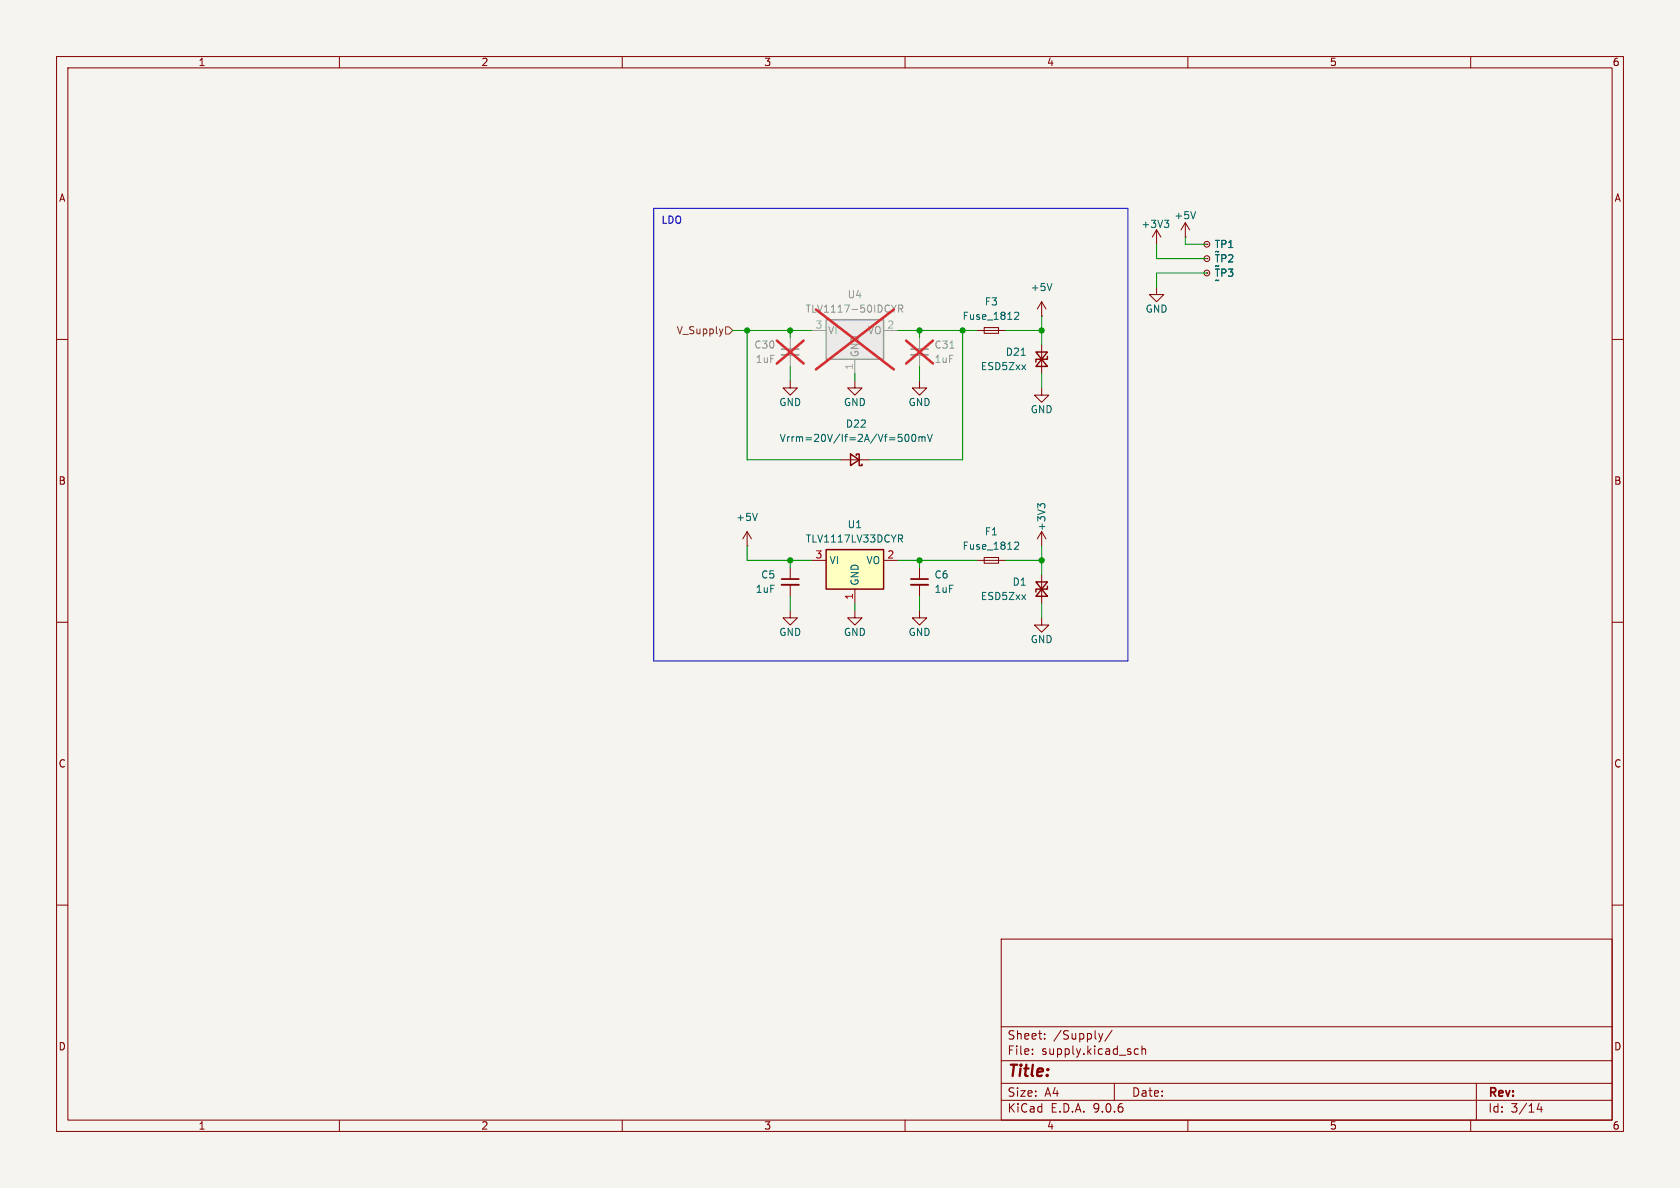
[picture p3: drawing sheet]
<svg xmlns="http://www.w3.org/2000/svg" width="297mm" height="210mm" viewBox="0 0 297 210" stroke-linecap="round" stroke-linejoin="round" font-family="sans-serif">
<path d="M0 0h297v210h-297z" fill="#f5f4ef" stroke="#f5f4ef" stroke-width=".18"/>
<g fill="none" stroke="#840000" stroke-width=".18">
<path d="M10 10h277v190h-277zM12 12h273v186h-273zM60 10v2M110 10v2M160 10v2M210 10v2M260 10v2M184.1 55.9h.1M184.1 53.3l-.7 1.3M184.1 53.3l.8 1.3M184.1 53.3v2.6M204.5 50.8v1.3h-1.3l1.3 1.2 1.2-1.2h-1.2"/>
<path d="M204.5 40.6l-.8 1.3M204.5 40.6l.7 1.3M204.5 40.6v2.6M213.4 43.2h.1M10 60h2M151.1 67.3v1.3h-1.2l1.2 1.3 1.3-1.3h-1.3M285 60h2M10 110h2M285 110h2M10 160h2M177 166h108v32h-108zM285 160h2"/>
<path d="M60 198v2M110 198v2M160 198v2M177 194.5h108M177 191.5h108M177 187.5h108M177 181.5h108M182.5 186.3v.1M182.5 185.5v.1M184.7 183.6v.1M184.7 182.8v.1M194.2 182.7l.4 1"/>
<path d="M194.6 183.7l-.1 .4M195 182.7l-.4 1M196.6 182.1l-1.3 2M197 191.5v3M200.5 186.1l.3 .3 .4-.1M201.2 185.5l-.4-.1-.3 .3M201.9 185.5l.2-.1 .4 .1v.9M201.9 184.9v1.5M210 198v2M260 198v2M261 191.5v6.5M272.1 195l-.4 1.1h1"/>
<path d="M272.5 195.6v1"/>
<circle cx="213.4" cy="43.2" r=".51"/>
</g>
<path d="M205.8 38.9h.8l-.4 .5M206.4 39.4l.2 .3v.3l-.2 .2M186 50.1l-.5 1.3" fill="none" stroke="#006464" stroke-width=".18"/>
<path d="M146 56.5h10.2v7h-10.2z" fill="#ebeae8"/>
<path d="M146 56.5h10.2v7h-10.2z" fill="none" stroke="#9c9b98" stroke-width=".25"/>
<path d="M143.5 58.4h2.5M156.2 58.4h2.5M162.6 59.7v2M151.1 63.5v2.5M162.6 62.7v2.1" fill="none" stroke="#9c9b98" stroke-width=".18"/>
<path d="M158.4 53.9l-.4 .7M158.9 54.6l.6-.1 .1-.2-.1-.3-.6-.1v1.3M159.2 54.6l.4 .6M167.9 61.5h.8" fill="none" stroke="#939391" stroke-width=".18"/>
<path d="M144.2 54.7l13.8 10.6M158 54.7l-13.8 10.6M160.2 60.2l4.7 4.1M164.9 60.2l-4.7 4.1" fill="none" stroke="#e12e31" stroke-width=".46"/>
<g fill="none" stroke="#840000" stroke-width=".18">
<path d="M209.5 39.4l-.7 1.2M209.5 39.4l.8 1.2M209.5 39.4v2.5M172.7 58.4h5.1M174 57.9h2.5v1h-2.5zM209.5 41.9h.1M213.4 45.7h.1M213.4 48.3h.1M162.6 67.3v1.3h-1.3l1.3 1.3 1.2-1.3h-1.2M184.1 68.6v1.3h-1.2l1.2 1.2 1.3-1.2h-1.3M184.1 61v5M162.6 108v1.2h-1.3l1.3 1.3 1.2-1.3h-1.2"/>
<circle cx="213.4" cy="45.7" r=".51"/>
<circle cx="213.4" cy="48.3" r=".51"/>
</g>
<path d="M211.4 37.4l-.5 1.3M179.4 55.3l.5-.1 .2 .4-.8 .9h.8M180.5 62.8h.8" fill="none" stroke="#006464" stroke-width=".18"/>
<path d="M161 61.7h3.1" fill="none" stroke="#9c9b98" stroke-width=".3"/>
<path d="M161 62.7h3.1" fill="none" stroke="#9c9b98" stroke-width=".33"/>
<path d="M183.1 62.2l2.1 2.6h-2.1l2.1-2.6zM185.2 63v.5h-2.1v.5" fill="none" stroke="#840000" stroke-width=".25"/>
<path d="M146 97.2h10.2v6.9h-10.2z" fill="#ffffc2"/>
<path d="M146 97.2h10.2v6.9h-10.2zM150.4 80.3l1.5 1-1.5 1zM151.4 80.5v-.2h.5v2h.5v-.3M183.1 102.9l2.1 2.5h-2.1l2.1-2.5zM185.2 103.6v.5h-2.1v.5" fill="none" stroke="#840000" stroke-width=".25"/>
<g fill="none" stroke="#840000" stroke-width=".18">
<path d="M213.4 43.2h.1M213.4 45.7h.1M213.4 48.3h.1M139.7 67.3v1.3h-1.3l1.3 1.3 1.3-1.3h-1.3M132.1 96.5h.1M132.1 94l-.8 1.3M132.1 94l.7 1.3M132.1 94v2.5M143.5 99.1h2.5M148.6 81.3h5.1M156.2 99.1h2.5M172.7 99.1h5.1"/>
<path d="M174 98.6h2.5v1h-2.5zM184.1 94v2.5M184.1 94l-.7 1.3M184.1 94l.8 1.3M139.7 108v1.2h-1.3l1.3 1.3 1.3-1.3h-1.3M139.7 100.3v2.1M139.7 103.4v2M151.1 108v1.2h-1.2l1.2 1.3 1.3-1.3h-1.3M151.1 104.1v2.6M162.6 100.3v2.1M162.6 103.4v2M184.1 109.2v1.3h-1.2l1.2 1.3 1.3-1.3h-1.3"/>
<path d="M184.1 101.6v5.1"/>
</g>
<g fill="none" stroke="#006464" stroke-width=".18">
<path d="M160.1 76.9l.2-.1a.68 .68 0 0 1 .4 .6 .68 .68 0 0 1-.4 .6l-.2-.1-.1-.3zM161.3 76.9l.2-.1a.68 .68 0 0 1 .4 .6 .68 .68 0 0 1-.4 .6l-.2-.1-.1-.3zM162.5 77.2v.8M162.5 77.3l.3-.1 .2 .2M163 77.4l.2-.2 .3 .1v.7M163 77.4v.6M164 76.8l.4 1.2 .4-1.2M133.9 90.7l-.4 1.3M158.8 94.6h.5l.3 .2-.2 .4h-.6M159.1 95.2l.5 .6M179.4 95.9l.5-.1 .2 .4-.8 .9h.8M183.9 89.5l-.4-.5v.8"/>
<path d="M183.9 89.3l.3-.3h.3l.2 .3"/>
</g>
<path d="M138.2 102.4h3M161 102.4h3.1" fill="none" stroke="#840000" stroke-width=".3"/>
<path d="M138.2 103.4h3M161 103.4h3.1" fill="none" stroke="#840000" stroke-width=".33"/>
<path d="M138.2 61.7h3" fill="none" stroke="#9c9b98" stroke-width=".3"/>
<path d="M138.2 62.7h3" fill="none" stroke="#9c9b98" stroke-width=".33"/>
<path d="M139.7 59.7v2M139.7 62.7v2.1" fill="none" stroke="#9c9b98" stroke-width=".18"/>
<path d="M137.3 60.2l4.8 4.1M142.1 60.2l-4.8 4.1" fill="none" stroke="#e12e31" stroke-width=".46"/>
<path d="M127.8 58.2l-.3 .8M128.3 57.8h.6l.6 .6-.6 .7h-.6z" fill="none" stroke="#725600" stroke-width=".18"/>
<path d="M115.6 36.8h83.8v80h-83.8z" fill="none" stroke="#0000c2" stroke-width=".18"/>
<g fill="none" stroke="#009600" stroke-width=".18">
<path d="M129.5 58.4h14M132.1 58.4v22.9h16.5M139.7 58.4v1.3M158.7 58.4h14M162.6 58.4v1.3M170.2 58.4v22.9h-16.5M177.8 58.4h6.3M184.1 55.9v5.1M204.5 43.2v2.5h8.9M209.5 41.9v1.3h3.9M213.4 48.3h-8.9v2.5M139.7 64.8v2.5"/>
<path d="M151.1 66v1.3M162.6 64.8v2.5M184.1 66v2.6M132.1 96.5v2.6h11.4M139.7 99.1v1.2M158.7 99.1h14M162.6 99.1v1.2M177.8 99.1h6.3M184.1 96.5v5.1M139.7 105.4v2.6M151.1 106.7v1.3M162.6 105.4v2.6"/>
<path d="M184.1 106.7v2.5"/>
</g>
<g fill="#009600" stroke="#009600" stroke-width=".18">
<circle cx="162.6" cy="58.4" r=".46"/>
<circle cx="139.7" cy="58.4" r=".46"/>
<circle cx="170.2" cy="58.4" r=".46"/>
<circle cx="184.1" cy="58.4" r=".46"/>
<circle cx="139.7" cy="99.1" r=".46"/>
<circle cx="162.6" cy="99.1" r=".46"/>
<circle cx="132.1" cy="58.4" r=".46"/>
<circle cx="184.1" cy="99.1" r=".46"/>
</g>
<text font-size="2.8" fill="#840000" x="178" y="190.9">Title:</text>
<g font-size="2.1" fill="#840000">
<text x="178" y="184">Sheet:</text>
<text x="186.2" y="184">/Supply/</text>
<text x="178" y="186.7">File:</text>
<text x="184.1" y="186.7">supply.kicad_sch</text>
<text x="178" y="196.9">KiCad</text>
<text x="178" y="194.1">Size:</text>
<text x="184.7" y="194.1">A4</text>
<text x="185.7" y="196.9">E.D.A.</text>
<text x="193.3" y="196.9">9.0.6</text>
<text x="200" y="194.1">Date:</text>
<text x="263" y="194.3">Rev:</text>
<text x="263" y="196.9">Id:</text>
<text x="267.1" y="196.9">3/14</text>
</g>
<g font-size="1.8" fill="#840000">
<text x="35" y="11.9">1</text>
<text x="85" y="11.9">2</text>
<text x="135" y="11.9">3</text>
<text x="185" y="11.9">4</text>
<text x="235" y="11.9">5</text>
<text x="285" y="11.9">6</text>
<text x="10.3" y="35.9">A</text>
<text x="285.3" y="35.9">A</text>
<text x="10.3" y="85.9">B</text>
<text x="285.3" y="85.9">B</text>
<text x="10.3" y="135.9">C</text>
<text x="285.3" y="135.9">C</text>
<text x="10.3" y="185.9">D</text>
<text x="285.3" y="185.9">D</text>
<text x="35" y="199.9">1</text>
<text x="85" y="199.9">2</text>
<text x="135" y="199.9">3</text>
<text x="185" y="199.9">4</text>
<text x="235" y="199.9">5</text>
<text x="285" y="199.9">6</text>
</g>
<text font-size="1.8" fill="#0000c2" x="116.8" y="39.6">LDO</text>
<g font-size="1.8" fill="#006464">
<text x="201.7" y="40.5">+3V3</text>
<text x="207.5" y="39">+5V</text>
<text x="214.6" y="44">TP1</text>
<text x="214.6" y="45.3">~</text>
<text x="214.6" y="46.6">TP2</text>
<text x="214.6" y="47.9">~</text>
<text x="182.1" y="51.7">+5V</text>
<text x="214.6" y="49.1">TP3</text>
<text x="214.6" y="50.4">~</text>
<text x="170.1" y="56.7">Fuse_1812</text>
<text x="174" y="54.2">F3</text>
<text x="202.4" y="55.5">GND</text>
<text x="173.3" y="65.6">ESD5Zxx</text>
<text x="177.7" y="63.1">D21</text>
<text x="137.7" y="72">GND</text>
<text x="149.1" y="72">GND</text>
<text x="160.5" y="72">GND</text>
<text x="149.4" y="75.8">D22</text>
<text x="182.1" y="73.3">GND</text>
<text x="137.7" y="78.3">Vrrm=20V/If=2A/Vf=500mV</text>
<text x="130" y="92.3">+5V</text>
<text x="149.8" y="93.6">U1</text>
<text x="174" y="94.8">F1</text>
<text x="185" y="94" transform="rotate(-90 185 94)">+3V3</text>
<text x="142.4" y="96.1">TLV1117LV33DCYR</text>
<text x="146.6" y="99.9">VI</text>
<text x="153.1" y="99.9">VO</text>
<text x="170.1" y="97.4">Fuse_1812</text>
<text x="133.5" y="105">1uF</text>
<text x="134.5" y="102.5">C5</text>
<text x="152" y="103.6" transform="rotate(-90 152 103.6)">GND</text>
<text x="165.1" y="102.5">C6</text>
<text x="165.1" y="105">1uF</text>
<text x="173.3" y="106.3">ESD5Zxx</text>
<text x="178.9" y="103.7">D1</text>
<text x="137.7" y="112.6">GND</text>
<text x="149.1" y="112.6">GND</text>
<text x="160.5" y="112.6">GND</text>
<text x="182.1" y="113.9">GND</text>
</g>
<g font-size="1.8" fill="#939391">
<text x="149.8" y="52.9">U4</text>
<text x="142.3" y="55.5">TLV1117-50IDCYR</text>
<text x="146.3" y="59.3">VI</text>
<text x="153.3" y="59.3">VO</text>
<text x="133.3" y="61.8">C30</text>
<text x="133.5" y="64.4">1uF</text>
<text x="152" y="63.2" transform="rotate(-90 152 63.2)">GND</text>
<text x="165.1" y="64.4">1uF</text>
<text x="165.1" y="61.8">C31</text>
</g>
<text font-size="1.8" fill="#725600" x="119.5" y="59.3">V_Supply</text>
<g font-size="1.8" fill="#a5a4a2">
<text x="144.1" y="58.2">3</text>
<text x="156.8" y="58.2">2</text>
<text x="150.9" y="65.5" transform="rotate(-90 150.9 65.5)">1</text>
</g>
<g font-size="1.8" fill="#a90000">
<text x="144.1" y="98.8">3</text>
<text x="156.8" y="98.8">2</text>
<text x="150.9" y="106.1" transform="rotate(-90 150.9 106.1)">1</text>
</g>
</svg>
